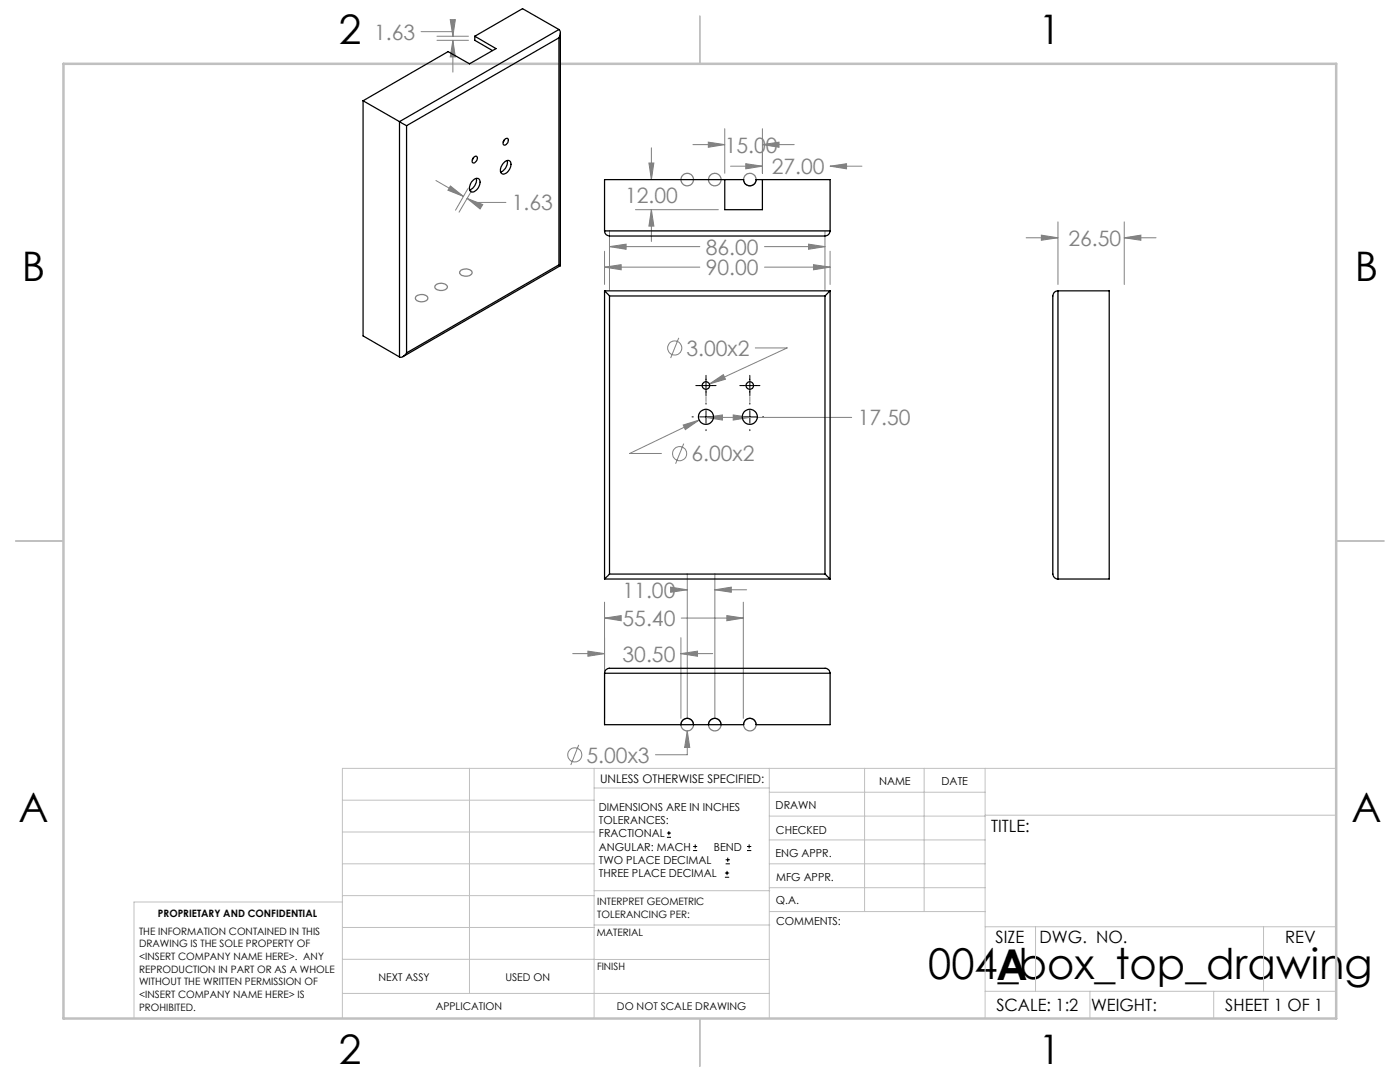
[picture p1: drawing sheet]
<svg xmlns="http://www.w3.org/2000/svg" width="279mm" height="216mm" viewBox="0 0 279 216" stroke-linecap="round" stroke-linejoin="round" font-family="sans-serif">
<g fill="none" stroke="#808080" stroke-width=".2">
<path d="M84 6.3h6.4v.9M87.2 8h6.3M87.2 7.2h6.3M89.9 3.9h1l-.5 3.3zM90.4 8l.5 3.4h-1zM90.4 8v6.4M87 36l5.5 3.2M89.9 37.1l2.6 2.1-3.1-1.2zM93.2 39.6l3.1 1.2-.5 .9zM93.2 39.6l1.4 .8h6.4M93.4 37.6l-2.5 4.3M94.1 38.1l-2.5 4.2"/>
<path d="M129.5 32.5h1l-.5 3.3zM130 29.5v6.3M138.3 28.9h6.3M141.4 28.4l3.2 .5-3.2 .5zM144.6 25.7v8.9M145.8 33.2h6.4M148.8 32.7l3.4 .5-3.4 .5zM152.2 28.9l3.3-.5v1zM152.2 25.7v8.9M152.2 28.9h6.3M165.7 33.2l3.2-.5v1zM165.7 33.2h6.3"/>
<path d="M120.6 53.3l3.4-.5v1zM120.6 50.1v6.7M120.6 53.3h19.1M121.6 49.2l3.4-.5v1zM121.6 46v11.8M121.6 49.2h18.1M126.8 41.8h16.6M130 41.8l.5 3.3h-1zM130 41.8v6.4M152.6 53.3h13.1M152.6 49.2h12M161.4 48.7l3.2 .5-3.2 .5z"/>
<path d="M162.3 52.8l3.4 .5-3.4 .5zM164.6 46v11.8M165.7 50.1v6.7M204.8 47.4h6.3M207.8 46.9l3.3 .5-3.3 .5zM211.1 44.3v12.5M224.4 47.4l3.3-.5v1zM224.4 44.3v12.5M224.4 47.4h6.3M135.5 67.4l-1.7 4M140.9 79.1v1M141.6 76.6l2.8-1.8 .4 .9z"/>
<path d="M149.6 79.1v1M150.7 69.4h6.4l-15.5 7.2M136.3 84.8l3.2-1-2.7 1.9zM136.5 88.5l-1.7 4M139.5 83.8l-13.8 6.7h6.3M140.9 83.3l3.3-.5v1zM140.9 83.3h29.1M146.3 82.8l3.3 .5-3.3 .5zM133.8 117.2l3.4 .5-3.4 .5zM136 117.7h1.2M137.2 114.5v28.8M142.7 117.7l3.2-.5v1z"/>
<path d="M142.7 114.5v28.8M142.7 117.7h6.3M114.3 130.4h6.3M117.3 129.9l3.3 .5-3.3 .6zM120.6 123.3l3.4-.5v1.1zM120.6 120.2v23.1M120.6 123.3h2.4M135.9 130.4l3.3-.5v1.1zM135.9 127.2v16.1M135.9 130.4h6.3M136 123.3h12.3M145.1 122.8l3.2 .5-3.2 .6z"/>
<path d="M148.3 120.2v23.1M115.5 148.6l-1.6 4M137.2 145.8l.5 3.4h-1.1zM137.2 145.8v4.8h-6.4"/>
<circle cx="134.7" cy="69.4" r="1.41"/>
<circle cx="135.6" cy="90.5" r="1.42"/>
<circle cx="114.7" cy="150.6" r="1.42"/>
</g>
<g fill="none" stroke="#000" stroke-width=".2">
<path d="M138.9 76.9h4M140.9 74.9v4.1M147.6 76.9h4.1M149.6 74.9v4.1M138.1 83.2h.3M139.6 83.2h2.6M140.9 80.4v.2M140.9 81.9v2.6M140.9 85.7v.2M143.4 83.2h.3M146.9 83.2h.2M148.4 83.2h2.5"/>
<path d="M149.6 80.4v.2M149.6 81.9v2.6M149.6 85.7v.2M152.2 83.2h.2M133.1 167.1h.8M133.1 166.2h.8M133.5 165.8v.9M138.3 169.7h.8M138.3 168.9h.8M138.7 168.5v.8M144.7 175h.8M144.7 174.2h.8"/>
<path d="M144.8 172.4h.9M144.8 171.6h.9M145.1 173.8v.8M145.2 171.1v.9M149.1 169.7h.8M149.1 168.9h.8M149.5 168.5v.8"/>
</g>
<g fill="none" stroke="#808080" stroke-width=".25">
<path d="M83 59.1a1.54 1.54 0 0 1 2.4 .3 1.34 1.34 0 0 1-1.9 .7l-.1-.1a.57 .57 0 0 1-.4-.9zM87 56.8a1.52 1.52 0 0 1 2.3 .5 1.52 1.52 0 0 1-2.5 0zM92 53.9a1.6 1.6 0 0 1 2.2 .5 1.44 1.44 0 0 1-2.5 0z"/>
<circle cx="137.2" cy="35.8" r="1.25"/>
<circle cx="142.7" cy="35.8" r="1.25"/>
<circle cx="149.7" cy="35.8" r="1.25"/>
<circle cx="137.2" cy="144.6" r="1.25"/>
<circle cx="142.7" cy="144.6" r="1.25"/>
<circle cx="149.6" cy="144.6" r="1.25"/>
</g>
<g fill="none" stroke="#c0c0c0" stroke-width=".2">
<path d="M68.3 159.7h50.3M93.7 153.3v44.9M118.6 153.3v49.9M118.6 157.2h34.9M153.5 153.3v49.9M153.5 158.1h43.1M172.5 153.3v28.6M184.4 153.3v28.6M196.6 153.3v49.9M266.7 153.3h-198.4v49.9M68.3 178.7h50.3M68.3 172.4h50.3"/>
<path d="M68.3 166h50.3M68.3 180h-41.6v23.2M118.6 177.7h35M153.5 167.6h43.1M153.5 162.8h43.1M153.5 172.4h43.1M153.5 177.1h43.1M196.6 162.7h70.1M68.3 198.2h85.2M68.3 191.4l85.2 .1M68.3 185.1h50.3M118.6 184.6h35"/>
<path d="M153.6 181.9h43M196.6 197.8h70.1M196.6 184.9h70.1M206.7 184.9v12.9M217.5 197.8v5.4M242.2 197.8v5.4M252.2 184.9v12.9"/>
</g>
<path d="M139.7 3.2v9.5M3.1 107.9h9.6M266.7 107.9h9.5M139.7 203.2v9.6" fill="none" stroke="#c0c0c0" stroke-width=".25"/>
<path d="M12.7 12.7h254v190.5h-254z" fill="none" stroke="#c0c0c0" stroke-width=".5"/>
<path d="M120.6 53.3l3.4-.5v1zM162.3 52.8l3.4 .5-3.4 .5zM161.4 48.7l3.2 .5-3.2 .5zM121.6 49.2l3.4-.5v1zM141.6 76.6l3.2-.9-.4-.9zM136.3 84.8l.5 .9 2.7-1.9zM140.9 83.3l3.3-.5v1zM146.3 82.8l3.3 .5-3.3 .5zM207.8 46.9l3.3 .5-3.3 .5zM224.4 47.4l3.3-.5v1zM137.2 145.8l-.6 3.4h1.1zM117.3 129.9l3.3 .5-3.3 .6zM135.9 130.4l3.3-.5v1.1zM120.6 123.3l3.4-.5v1.1zM145.1 122.8l3.2 .5-3.2 .6zM133.8 117.2l3.4 .5-3.4 .5zM142.7 117.7l3.2-.5v1zM89.9 37.1l2.6 2.1-3.1-1.2zM93.2 39.6l3.1 1.2-.5 .9zM90.4 8l.5 3.4h-1zM89.9 3.9h1l-.5 3.3zM141.4 28.4l3.2 .5-3.2 .5zM152.2 28.9l3.3-.5v1zM148.8 32.7l3.4 .5-3.4 .5zM165.7 33.2l3.2-.5v1zM129.5 32.5h1l-.5 3.3zM130 41.8l.5 3.3h-1z" fill="#808080"/>
<g fill="none" stroke="#000" stroke-width=".25">
<path d="M94.8 7.2l4.2 2.5-5.3 3-4.3-2.4-16.9 9.8M94.8 7.2v.8l3.5 2.1M111.5 5.9a1.32 1.32 0 0 1 0 1.6M111.5 7.5l-30.4 17.6M111.5 5.9l-31.8 18.4M111.5 5.9l-7.2-4.2-9.5 5.5M111.5 7.5v45.3M111.8 6.6v46.4M72.5 20.1l7.2 4.2M72.5 20.1v46.9l7.2 4.2M79.7 24.3l1.4 .8M79.7 24.3v46.9"/>
<path d="M81.1 25.1v45.3M94.3 36.1a.8 .8 0 0 1 .8-.5 .8 .8 0 0 1 .7 .7 1.95 1.95 0 0 1-1.7 2 1.17 1.17 0 0 1-.2-1.7zM94.5 31.5a.44 .44 0 0 1 .6-.3 .44 .44 0 0 1 .1 .7 .59 .59 0 0 1-.3 .5 .59 .59 0 0 1-.7-.1zM94.5 31.4l-.2 .5M95 35.6a2.11 2.11 0 0 1-1.3 2.3M100.6 32.4a.73 .73 0 0 1 1-.3 .73 .73 0 0 1 .4 .9 1.82 1.82 0 0 1-1.7 1.7 1.27 1.27 0 0 1 0-1.9zM100.6 27.9a.45 .45 0 0 1 .7-.3 .45 .45 0 0 1 .1 .7 .57 .57 0 0 1-.4 .6 .57 .57 0 0 1-.6-.2zM100.7 27.9l-.3 .4M101.2 32a2.2 2.2 0 0 1-1.3 2.3M144.6 35.8v6h7.6v-6M111.5 52.8l.3 .2M111.5 52.8l-30.4 17.6"/>
<path d="M111.8 53l-31.4 18.2M120.6 46.1a1.02 1.02 0 0 0 1 1h43a1.09 1.09 0 0 0 1.1-1M120.6 46.1v-10.3h27.8a1.23 1.23 0 0 0 1.2 1.3 1.23 1.23 0 0 0 1.3-1.3h14.8v10.3M120.6 46.1h45.1M120.7 58l.9 1.1M120.7 58v57.5M120.7 58h45M121.6 59.1v55.4M121.6 59.1h43M164.6 59.1v55.4M165.7 58l-1.1 1.1M165.7 58v57.5"/>
<path d="M211.1 58a1.02 1.02 0 0 0-1 1.1v55.4a1.02 1.02 0 0 0 1 1M211.1 58h10.3v57.5h-10.3M211.1 58v57.5M81.1 70.4a1.25 1.25 0 0 1-1.4 .8M120.7 115.5h45M121.6 114.5l-.9 1M121.6 114.5h43M164.6 114.5l1.1 1M120.7 134.3v10.3h27.7a1.24 1.24 0 0 1 1.2-1.3 1.24 1.24 0 0 1 1.3 1.3h14.8v-10.3M120.7 134.3a.96 .96 0 0 1 .9-1h43a1.02 1.02 0 0 1 1.1 1M120.7 134.3h45M135.9 144.6a1.25 1.25 0 0 1 1.2-1.3 1.25 1.25 0 0 1 1.3 1.3"/>
<path d="M141.4 144.6a1.25 1.25 0 0 1 1.2-1.3 1.25 1.25 0 0 1 1.3 1.3"/>
<circle cx="140.9" cy="76.9" r=".75"/>
<circle cx="149.6" cy="76.9" r=".75"/>
<circle cx="140.9" cy="83.2" r="1.5"/>
<circle cx="149.6" cy="83.2" r="1.5"/>
</g>
<g font-size="8.5">
<text x="185.3" y="195.4">004_box_top_drawing</text>
<text x="198.9" y="195.5">A</text>
</g>
<g font-size="8.1">
<text x="67.6" y="8.9">2</text>
<text x="207.3" y="8.9">1</text>
<text x="4.4" y="56.2">B</text>
<text x="270.4" y="56.2">B</text>
<text x="3.7" y="164.1">A</text>
<text x="269.7" y="164.1">A</text>
<text x="67.6" y="212.4">2</text>
<text x="207.3" y="212.4">1</text>
</g>
<g font-size="4.2" fill="#808080">
<text x="74.7" y="7.9">1.63</text>
<text x="144.6" y="30.5">15.00</text>
<text x="154" y="34.7">27.00</text>
<text x="102.2" y="42">1.63</text>
<text x="124.7" y="40.4">12.00</text>
<text x="140.9" y="50.8">86.00</text>
<text x="213.2" y="49">26.50</text>
<text x="140.9" y="54.9">90.00</text>
<text x="137" y="71">3.00x2</text>
<text x="171.2" y="84.9">17.50</text>
<text x="138" y="92.1">6.00x2</text>
<text x="124.2" y="119.3">11.00</text>
<text x="124.2" y="124.9">55.40</text>
<text x="124.2" y="132">30.50</text>
<text x="117.1" y="152.2">5.00x3</text>
</g>
<g font-size="3.4">
<text x="197.8" y="166">TITLE:</text>
<text x="198.7" y="188.1">SIZE</text>
<text x="207.5" y="188.1">DWG. NO.</text>
<text x="256.5" y="188.2">REV</text>
<text x="198.8" y="201.7">SCALE: 1:2</text>
<text x="217.7" y="201.8">WEIGHT:</text>
<text x="244.5" y="201.7">SHEET 1 OF 1</text>
</g>
<text font-size="2.4" x="119.8" y="156.2">UNLESS OTHERWISE SPECIFIED:</text>
<g font-size="2.2">
<text x="119.5" y="161.8">DIMENSIONS ARE IN INCHES</text>
<text x="154.8" y="161.4">DRAWN</text>
<text x="175.4" y="156.6">NAME</text>
<text x="187.9" y="156.7">DATE</text>
<text x="119.5" y="164.4">TOLERANCES:</text>
<text x="119.5" y="167.1">FRACTIONAL</text>
<text x="154.9" y="166.3">CHECKED</text>
<text x="119.5" y="169.7">ANGULAR: MACH</text>
<text x="119.5" y="172.4">TWO PLACE DECIMAL</text>
<text x="142.5" y="169.7">BEND</text>
<text x="154.8" y="171">ENG APPR.</text>
<text x="119.5" y="175">THREE PLACE DECIMAL</text>
<text x="154.9" y="175.7">MFG APPR.</text>
<text x="154.9" y="180.4">Q.A.</text>
<text x="154.9" y="184.6">COMMENTS:</text>
</g>
<g font-size="2.1">
<text x="75.5" y="195.7">NEXT ASSY</text>
<text x="100.9" y="195.7">USED ON</text>
<text x="86.9" y="201.5">APPLICATION</text>
<text x="123.1" y="201.6">DO NOT SCALE DRAWING</text>
</g>
<g font-size="2">
<text x="31.5" y="182.9">PROPRIETARY AND CONFIDENTIAL</text>
<text x="119.2" y="180.6">INTERPRET GEOMETRIC</text>
<text x="119.2" y="183.1">TOLERANCING PER:</text>
<text x="27.8" y="186.5">THE INFORMATION CONTAINED IN THIS</text>
<text x="27.8" y="189">DRAWING IS THE SOLE PROPERTY OF</text>
<text x="27.8" y="191.6">&lt;INSERT COMPANY NAME HERE&gt;. ANY</text>
<text x="119.1" y="186.7">MATERIAL</text>
<text x="27.8" y="194.1">REPRODUCTION IN PART OR AS A WHOLE</text>
<text x="27.8" y="196.6">WITHOUT THE WRITTEN PERMISSION OF</text>
<text x="119.1" y="193.5">FINISH</text>
<text x="27.8" y="199.1">&lt;INSERT COMPANY NAME HERE&gt; IS</text>
<text x="27.8" y="201.7">PROHIBITED.</text>
</g>
</svg>
